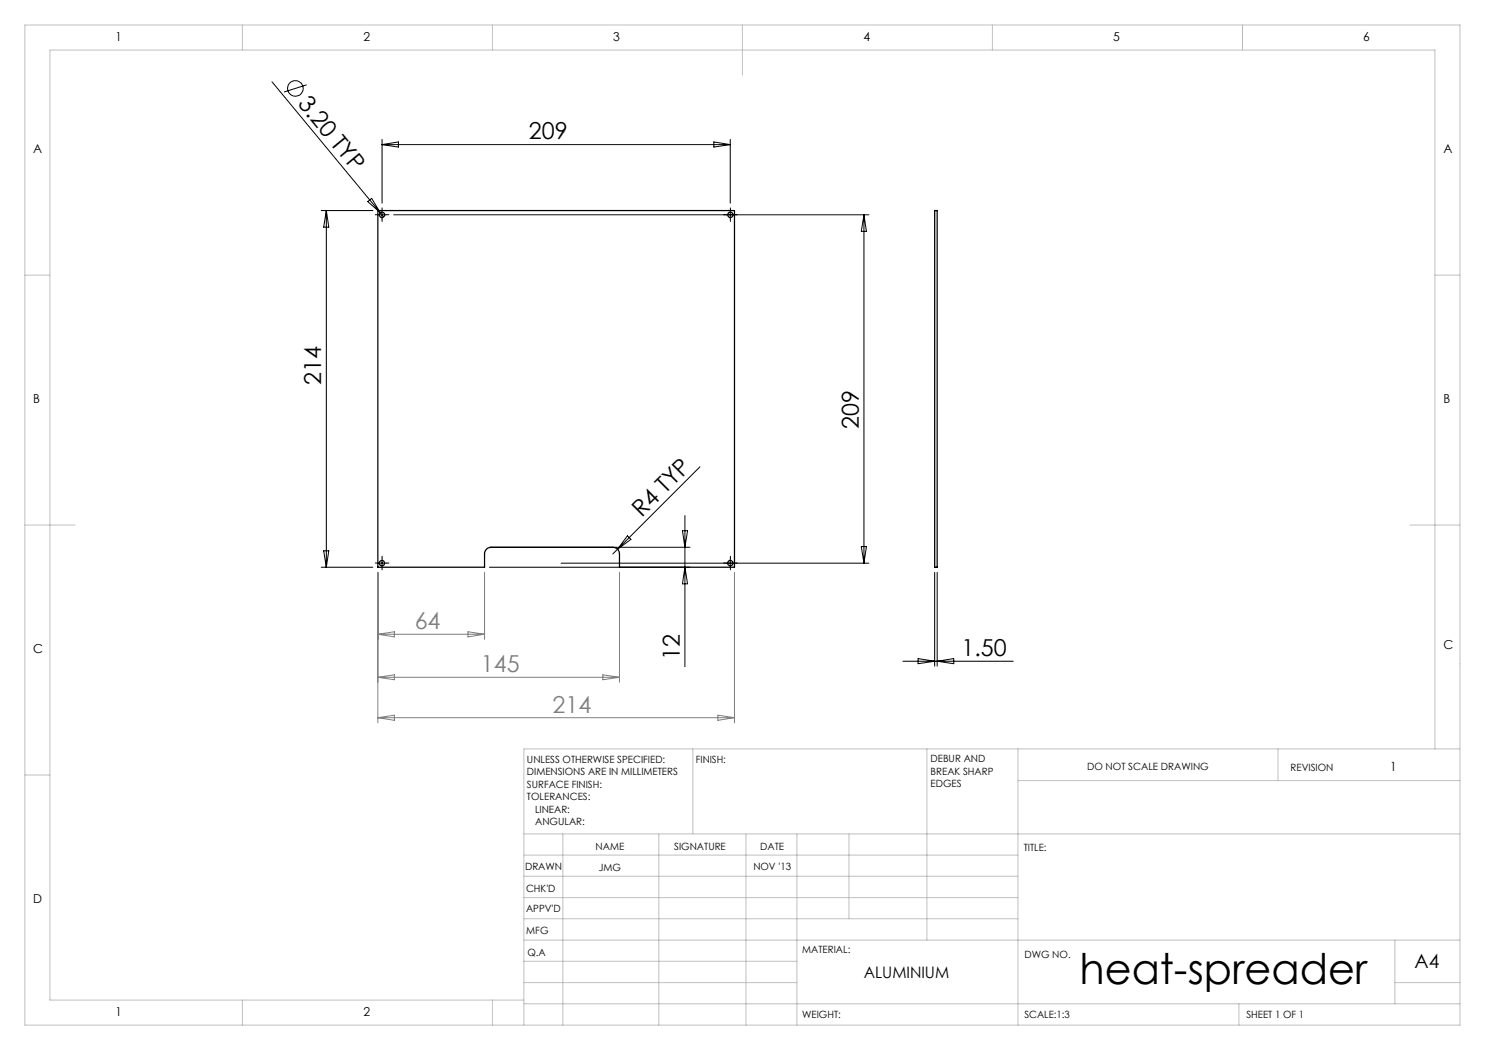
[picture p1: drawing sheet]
<svg xmlns="http://www.w3.org/2000/svg" width="297mm" height="210mm" viewBox="0 0 297 210" stroke-linecap="round" stroke-linejoin="round" font-family="sans-serif">
<g fill="none" stroke="#000" stroke-width=".2">
<path d="M54.4 16.4l21.7 26.1M61.3 17l-4.5 1.4M76.4 27.9v12.7M76.4 28.9h69.6M76.4 28.9l3.3-.5v1zM142.8 28.4l3.2 .5-3.2 .5zM146 27.9v12.7M64.2 42.1h10.4M65.3 42.1v71.3M65.3 42.1l.5 3.3h-1.1zM73.6 40.3l.7-.6 1.8 2.8zM75.6 43h1.6"/>
<path d="M76.1 42.5l.6 .9M76.4 42.1v1.7M78.7 43h95.1M146.1 42.1v1.7M172.8 43v69.6M172.8 43l.5 3.3h-1zM140 93.4l-17.4 17.4M64.2 113.4h10.4M64.7 110.2h1.1l-.5 3.2zM75.6 112.6h1.6M76.4 111.8v1.6M97.9 113.4h40.1"/>
<path d="M97.9 109.5h40.1M112.2 112.6h61.6M125.5 107.2l.7 .7-2.7 1.9zM136.5 106.1h1l-.5 3.4zM137 103.1v30.2M137 113.4l.5 3.4h-1zM146.1 111.8v1.6M172.3 109.3h1l-.5 3.3zM186.9 114.5v18.7M187.4 114.5v18.7M180.6 132.2h22M183.6 131.7l3.3 .5-3.3 .5z"/>
<path d="M187.4 132.2l3.3-.5v1z"/>
<circle cx="59.1" cy="17.7" r="1.56"/>
</g>
<g fill="none" stroke="#000" stroke-width=".2" stroke-dasharray="15.2 1.3 1.3 1.3">
<path d="M75.6 42.9h-.6M76.4 42.1v-.5M76.4 43.8v.5M77.2 42.9h.6M145.2 42.9h-.5M146.1 42.1v-.5M146.1 43.8v.5M146.9 42.9h.5M75.6 112.6h-.6M76.4 111.8v-.6M76.4 113.4v.6M77.2 112.6h.6"/>
<path d="M145.2 112.6h-.5M146.1 111.8v-.6M146.1 113.4v.6M146.9 112.6h.5"/>
</g>
<g fill="none" stroke="#c0c0c0" stroke-width=".2">
<path d="M5 5h287v200h-287zM48.5 5v5M98.5 5v5M148.5 5v10M198.5 5v5M248.5 5v5M5 55h5M287 55h5M5 105h10M282 105h10M5 155h5M138.6 149.8v17"/>
<path d="M185.4 149.8v38.2M203.6 149.8v55.2M203.6 156.1h88.4M255.6 149.8v6.3M287 149.8v-139.8h-277v190h94.8M292 149.8h-187.2v55.2M104.8 166.8h187.2M104.8 179.5h98.8M104.8 175.3h98.8M104.8 171h98.8M112.6 166.8v38.2M131.8 166.8v38.2"/>
<path d="M149.2 166.8v38.2M159.4 166.8v38.2M169.8 166.8v17M104.8 183.8h98.8M104.8 196.5h54.6M104.8 192.3h54.6M104.8 188h187.2M279 196.5h13M279 188v12.8M48.5 200v5M98.5 200v5M104.8 200.8h187.2"/>
<path d="M247.8 200.8v4.2"/>
</g>
<g fill="none" stroke="#808080" stroke-width=".2">
<path d="M75.6 114.5v30.1M96.9 114.5v13.4M123.9 114.5v21.9M146.9 114.5v30.1M75.6 126.9h21.3M75.6 126.9l3.3-.5v1zM75.6 135.5l3.3-.5v1zM75.6 135.5h48.3M93.6 126.4l3.3 .5-3.3 .5zM120.6 135l3.3 .5-3.3 .5zM75.6 143.5l3.3-.5v1.1zM75.6 143.5h71.3"/>
<path d="M143.6 143l3.3 .5-3.3 .6z"/>
</g>
<g fill="none" stroke="#000" stroke-width=".25">
<path d="M75.6 42.1h71.3v71.3h-23v-2.6a1.33 1.33 0 0 0-1.3-1.3h-24.4a1.33 1.33 0 0 0-1.3 1.3v2.6h-21.3zM186.9 42.1h.5v71.3h-.5z"/>
<circle cx="76.4" cy="43" r=".54"/>
<circle cx="146.1" cy="43" r=".54"/>
<circle cx="76.4" cy="112.6" r=".54"/>
<circle cx="146" cy="112.6" r=".53"/>
</g>
<text font-size="8.5" x="215.9" y="196.7">heat-spreader</text>
<g font-size="4.7">
<text x="59.4" y="20.7" transform="rotate(50 59.4 20.7)">3.20 TYP</text>
<text x="105.8" y="27.9">209</text>
<text x="64.3" y="76.9" transform="rotate(-90 64.3 76.9)">214</text>
<text x="171.8" y="85.7" transform="rotate(-90 171.8 85.7)">209</text>
<text x="128.4" y="103.6" transform="rotate(-45 128.4 103.6)">R4 TYP</text>
<text x="192.3" y="131.2">1.50</text>
<text x="136" y="132" transform="rotate(-90 136 132)">12</text>
</g>
<g font-size="4.7" fill="#808080">
<text x="82.9" y="125.8">64</text>
<text x="96.2" y="134.4">145</text>
<text x="110.5" y="142.5">214</text>
</g>
<text font-size="3.9" x="282.9" y="193.6">A4</text>
<text font-size="3.2" x="172.7" y="195.7">ALUMINIUM</text>
<g font-size="2.5">
<text x="23.1" y="8.2">1</text>
<text x="72.7" y="8.2">2</text>
<text x="122.7" y="8.2">3</text>
<text x="172.7" y="8.2">4</text>
<text x="222.7" y="8.2">5</text>
<text x="272.7" y="8.2">6</text>
<text x="6.7" y="30.7">A</text>
<text x="288.7" y="30.7">A</text>
<text x="6.7" y="80.7">B</text>
<text x="288.7" y="80.7">B</text>
<text x="6.7" y="130.7">C</text>
<text x="288.7" y="129.7">C</text>
<text x="278" y="154.1">1</text>
<text x="6.7" y="180.7">D</text>
<text x="23.1" y="203.2">1</text>
<text x="72.7" y="203.2">2</text>
</g>
<g font-size="2">
<text x="105.4" y="152.6">UNLESS OTHERWISE SPECIFIED:</text>
<text x="105.4" y="155.1">DIMENSIONS ARE IN MILLIMETERS</text>
<text x="139.2" y="152.6">FINISH:</text>
<text x="186.1" y="152.5">DEBUR AND</text>
<text x="186.1" y="155">BREAK SHARP</text>
<text x="217.4" y="154">DO NOT SCALE DRAWING</text>
<text x="258.1" y="154.2">REVISION</text>
<text x="105.4" y="157.6">SURFACE FINISH:</text>
<text x="105.4" y="160.1">TOLERANCES:</text>
<text x="186.1" y="157.5">EDGES</text>
<text x="107" y="162.6">LINEAR:</text>
<text x="107" y="165.1">ANGULAR:</text>
<text x="119.1" y="170">NAME</text>
<text x="134.8" y="169.9">SIGNATURE</text>
<text x="150.7" y="173.9">NOV '13</text>
<text x="152" y="169.9">DATE</text>
<text x="204.8" y="170.2">TITLE:</text>
<text x="105" y="174.1">DRAWN</text>
<text x="105.2" y="178.3">CHK'D</text>
<text x="119.8" y="174.1">JMG</text>
<text x="105.2" y="182.4">APPV'D</text>
<text x="105.3" y="186.8">MFG</text>
<text x="105.5" y="191.1">Q.A</text>
<text x="160.5" y="190.5">MATERIAL:</text>
<text x="204.9" y="191.6">DWG NO.</text>
<text x="160.4" y="203.5">WEIGHT:</text>
<text x="204.9" y="203.6">SCALE:1:3</text>
<text x="249.3" y="203.6">SHEET 1 OF 1</text>
</g>
</svg>
